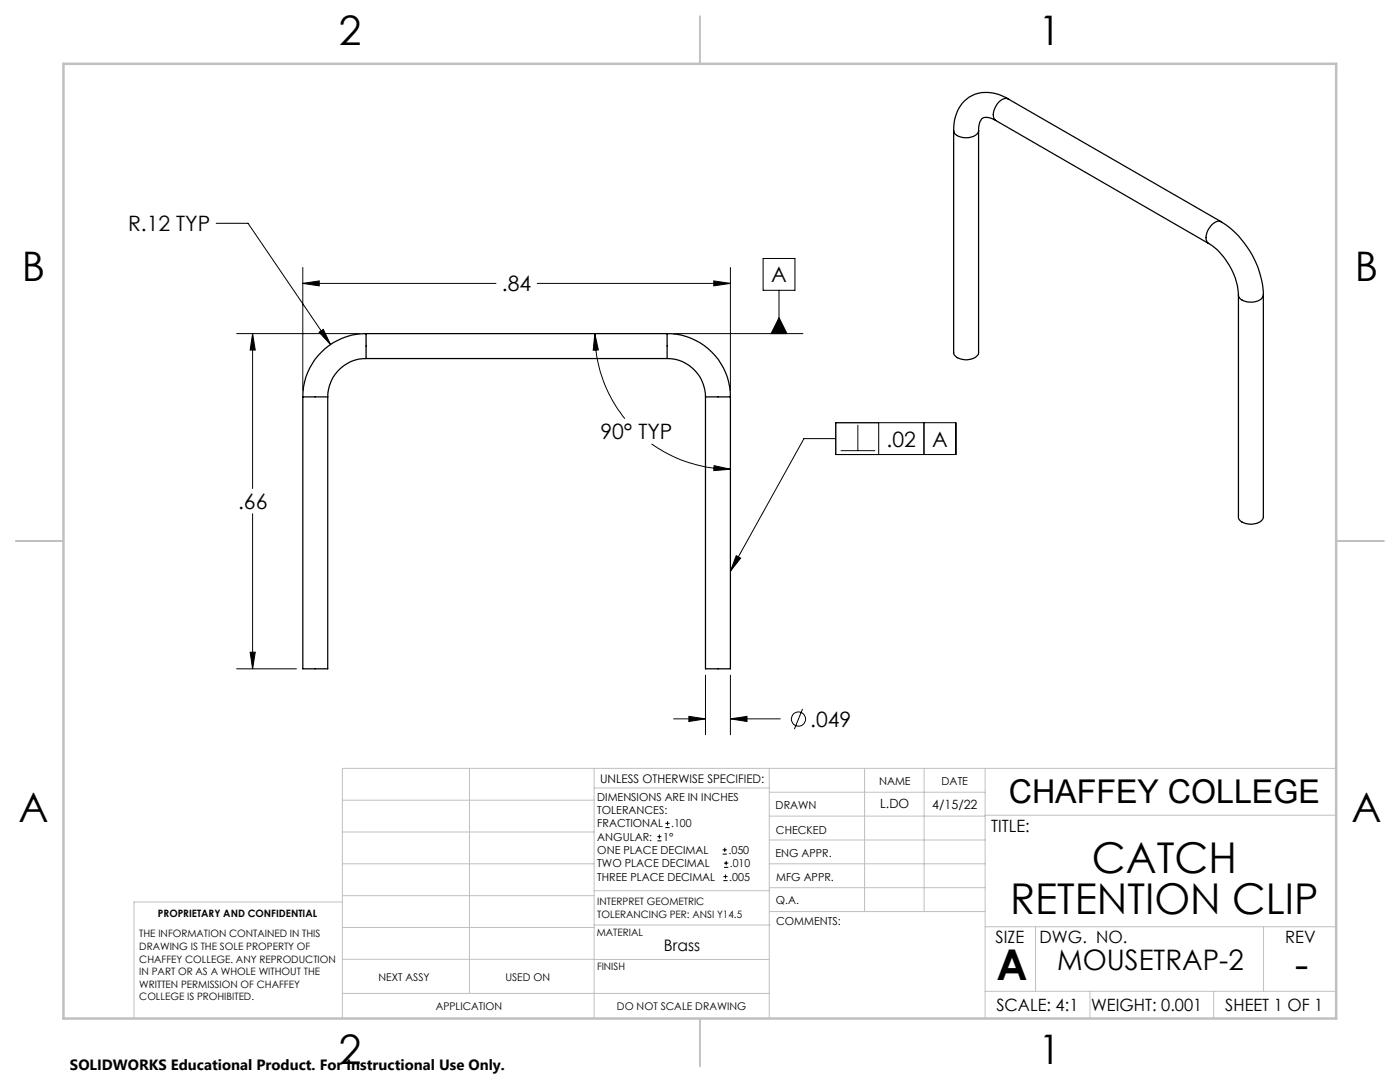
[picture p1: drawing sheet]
<svg xmlns="http://www.w3.org/2000/svg" width="279mm" height="216mm" viewBox="0 0 279 216" stroke-linecap="round" stroke-linejoin="round" font-family="sans-serif">
<g fill="none" stroke="#000" stroke-width=".2">
<path d="M43.1 44.6h6.4l16.5 24.2M60.4 56.6l3.3-.5v.9zM60.4 53.4v24.5M60.4 56.6h38.6M107.2 56.6h38.6M142.5 56.1l3.3 .5-3.3 .4zM145.8 53.4v24.5M152.3 51.6h6.3v6.3h-6.3zM155.5 57.9v8.7M47.2 66.6h24.6M50.4 66.6l.5 3.2h-1zM50.4 66.6v30.9"/>
<path d="M63.7 66.3l.8-.6 1.5 3.1zM118.7 66.6l.7 3.2-1 .1zM118.7 66.6a27.2 27.2 0 0 0 6 16.9M134.4 66.6h25.8M155.5 63.4l1.6 3.2h-3.2zM130 88.6a27.4 27.4 0 0 0 15.8 5M142.5 92.9l3.3 .7-3.3 .3zM166.8 84.3h23.9v6.4h-23.9zM166.8 87.5h-6.4l-14.6 26.5M167.8 89.9h6.9M171.2 84.8v5.1M175.4 84.3v6.4"/>
<path d="M184.4 84.3v6.4M50.4 102.5v31M146.9 110.9l.9 .5-2 2.6zM47.2 133.5h12M49.9 130.1h1l-.5 3.4zM140.8 134.7v11.9M145.8 134.7v11.9M134.4 143.4h6.4M137.5 142.9l3.3 .5-3.3 .6zM145.8 143.4l3.3-.5v1.1zM145.8 143.4h9.9M160.2 141.5l-1.7 4"/>
<path d="M131.2 167.8h.8M131.2 166.9h.8M131.6 166.5v.9M132.8 165.1h.8M132.8 164.3h.8M133.2 163.9v.8M144.2 170.4h.9M144.2 169.6h.9M144.4 175.7h.8M144.4 174.9h.8M144.5 173.1h.8M144.5 172.2h.8"/>
<path d="M144.6 169.2v.8M144.8 174.5v.8M144.9 171.8v.8"/>
<circle cx="159.3" cy="143.5" r="1.41"/>
</g>
<g fill="none" stroke="#c0c0c0" stroke-width=".2">
<path d="M68.3 159.7h50.3M93.7 153.3v44.9M118.6 153.3v49.9M118.6 157.2h34.9M153.5 153.3v49.9M153.5 158.1h43.1M172.5 153.3v28.6M184.4 153.3v28.6M196.6 153.3v49.9M266.7 153.3h-198.4v49.9M68.3 178.7h50.3M68.3 172.4h50.3"/>
<path d="M68.3 166h50.3M68.3 180h-41.6v23.2M118.6 177.7h35M153.5 167.6h43.1M153.5 162.8h43.1M153.5 172.4h43.1M153.5 177.1h43.1M196.6 162.7h70.1M68.3 198.2h85.2M68.3 191.4l85.2 .1M68.3 185.1h50.3M118.6 184.6h35"/>
<path d="M153.6 181.9h43M196.6 197.8h70.1M196.6 184.9h70.1M206.7 184.9v12.9M217.5 197.8v5.4M242.2 197.8v5.4M252.2 184.9v12.9"/>
</g>
<path d="M139.7 3.2v9.5M3.1 107.9h9.6M266.7 107.9h9.5M139.7 203.2v9.6" fill="none" stroke="#c0c0c0" stroke-width=".25"/>
<path d="M12.7 12.7h254v190.5h-254z" fill="none" stroke="#c0c0c0" stroke-width=".5"/>
<g fill="#000">
<path d="M60.4 56.6l3.3-.5v.9zM142.5 56.1l3.3 .5-3.3 .4zM137.5 142.9l3.3 .5-3.3 .6zM145.8 143.4l3.3-.5v1.1zM50.4 66.6l.5 3.2h-1zM49.9 130.1h1l-.5 3.4zM63.7 66.3l2.3 2.5-1.5-3.1zM118.7 66.6l.7 3.2-1 .1zM142.5 92.9l3.3 .7-3.3 .3z"/>
<path d="M146.9 110.9l.9 .5-2 2.6zM155.5 63.4l1.6 3.2h-3.2z"/>
</g>
<g fill="none" stroke="#000" stroke-width=".25">
<path d="M201.2 19.8a7 7 0 0 0-9.2 .8 8.5 8.5 0 0 0-1.7 5.4M201.2 19.8a2.21 2.21 0 0 0-2.6 1.6 2.09 2.09 0 0 0 .2 2.7M201.2 19.8l42.5 24.4M190.3 26v44.3a2.04 2.04 0 0 0 2.3 1.5 2.67 2.67 0 0 0 2.7-1.3v-44.5M190.3 26a1.83 1.83 0 0 0 1.9 1.4 2.68 2.68 0 0 0 3.1-1.2v-.2M198.8 24.1a2.51 2.51 0 0 0-2.9-.4 3.4 3.4 0 0 0-.6 2.3M198.8 24.1l42.4 24.5M241.2 48.6a13.4 13.4 0 0 1 6 10.2M243.7 44.2a18.4 18.4 0 0 1 8.4 14.6M243.7 44.2a2.34 2.34 0 0 0-2.6 1.7 2.21 2.21 0 0 0 .1 2.7M247.2 58.8v44.4a1.76 1.76 0 0 0 1.8 1.3 2.73 2.73 0 0 0 3.1-1.2v-44.5M247.2 58.8a2.22 2.22 0 0 0 2.6 1.5 2.16 2.16 0 0 0 2.3-1.5"/>
<path d="M60.4 79.2v54.3h5v-54.3M60.4 79.2h5M73.1 71.5a7.7 7.7 0 0 0-7.7 7.7M73.1 66.6a12.6 12.6 0 0 0-12.7 12.6M73.1 66.6v4.9M73.1 66.6h60M73.1 71.5h60M133.1 71.5a7.7 7.7 0 0 1 7.7 7.7M133.1 66.6a12.6 12.6 0 0 1 12.7 12.6M133.1 66.6v4.9M140.8 79.2v54.3h5v-54.3M140.8 79.2h5"/>
</g>
<g font-size="8.5">
<text x="217.9" y="174.2">CATCH</text>
<text x="201.6" y="182.3">RETENTION CLIP</text>
<text x="198.9" y="195.5">A</text>
<text x="258.4" y="195.4">-</text>
</g>
<g font-size="8.1">
<text x="67.6" y="8.9">2</text>
<text x="207.3" y="8.9">1</text>
<text x="4.4" y="56.2">B</text>
<text x="270.4" y="56.2">B</text>
<text x="3.7" y="164.1">A</text>
<text x="269.7" y="164.1">A</text>
<text x="67.6" y="212.4">2</text>
<text x="207.3" y="212.4">1</text>
</g>
<text font-size="6.5" x="201.3" y="160.2">CHAFFEY COLLEGE</text>
<text font-size="5.6" x="211" y="193.5">MOUSETRAP-2</text>
<g font-size="4.2">
<text x="25.6" y="46.1">R.12 TYP</text>
<text x="100.2" y="58.1">.84</text>
<text x="153.9" y="56.3">A</text>
<text x="119.8" y="87.6">90° TYP</text>
<text x="177" y="89.1">.02</text>
<text x="186" y="89.1">A</text>
<text x="47.5" y="101.6">.66</text>
<text x="161.7" y="145">.049</text>
</g>
<g font-size="3.4">
<text x="197.8" y="166">TITLE:</text>
<text x="198.7" y="188.1">SIZE</text>
<text x="207.5" y="188.1">DWG. NO.</text>
<text x="256.5" y="188.2">REV</text>
<text x="198.8" y="201.7">SCALE: 4:1</text>
<text x="217.7" y="201.8">WEIGHT: 0.001</text>
<text x="244.5" y="201.7">SHEET 1 OF 1</text>
</g>
<text font-size="3.2" x="132.5" y="189.8">Brass</text>
<text font-size="3" x="14" y="213.5">SOLIDWORKS Educational Product. For Instructional Use Only.</text>
<g font-size="2.5">
<text x="175.7" y="161.3">L.DO</text>
<text x="186.1" y="161.4">4/15/22</text>
</g>
<text font-size="2.4" x="119.8" y="156.2">UNLESS OTHERWISE SPECIFIED:</text>
<g font-size="2.2">
<text x="119.2" y="159.8">DIMENSIONS ARE IN INCHES</text>
<text x="154.8" y="161.4">DRAWN</text>
<text x="175.4" y="156.6">NAME</text>
<text x="187.9" y="156.7">DATE</text>
<text x="119.2" y="162.4">TOLERANCES:</text>
<text x="119.2" y="165.1">FRACTIONAL</text>
<text x="119.2" y="167.8">ANGULAR:</text>
<text x="132.3" y="167.8">1°</text>
<text x="133.9" y="165.1">.100</text>
<text x="154.9" y="166.3">CHECKED</text>
<text x="119.2" y="170.4">ONE PLACE DECIMAL</text>
<text x="119.2" y="173.1">TWO PLACE DECIMAL</text>
<text x="145.4" y="170.4">.050</text>
<text x="145.7" y="173.1">.010</text>
<text x="154.8" y="171">ENG APPR.</text>
<text x="119.2" y="175.7">THREE PLACE DECIMAL</text>
<text x="145.5" y="175.7">.005</text>
<text x="154.9" y="175.7">MFG APPR.</text>
<text x="154.9" y="180.4">Q.A.</text>
<text x="154.9" y="184.6">COMMENTS:</text>
</g>
<g font-size="2.1">
<text x="75.5" y="195.7">NEXT ASSY</text>
<text x="100.9" y="195.7">USED ON</text>
<text x="86.9" y="201.5">APPLICATION</text>
<text x="123.1" y="201.6">DO NOT SCALE DRAWING</text>
</g>
<g font-size="2">
<text x="31.5" y="182.9">PROPRIETARY AND CONFIDENTIAL</text>
<text x="119.2" y="180.6">INTERPRET GEOMETRIC</text>
<text x="119.2" y="183.1">TOLERANCING PER: ANSI Y14.5</text>
<text x="27.8" y="187">THE INFORMATION CONTAINED IN THIS</text>
<text x="27.8" y="189.5">DRAWING IS THE SOLE PROPERTY OF</text>
<text x="119.1" y="186.7">MATERIAL</text>
<text x="27.8" y="192.1">CHAFFEY COLLEGE. ANY REPRODUCTION</text>
<text x="27.8" y="194.6">IN PART OR AS A WHOLE WITHOUT THE</text>
<text x="27.8" y="197.1">WRITTEN PERMISSION OF CHAFFEY</text>
<text x="119.1" y="193.5">FINISH</text>
<text x="27.8" y="199.6">COLLEGE IS PROHIBITED.</text>
</g>
</svg>
